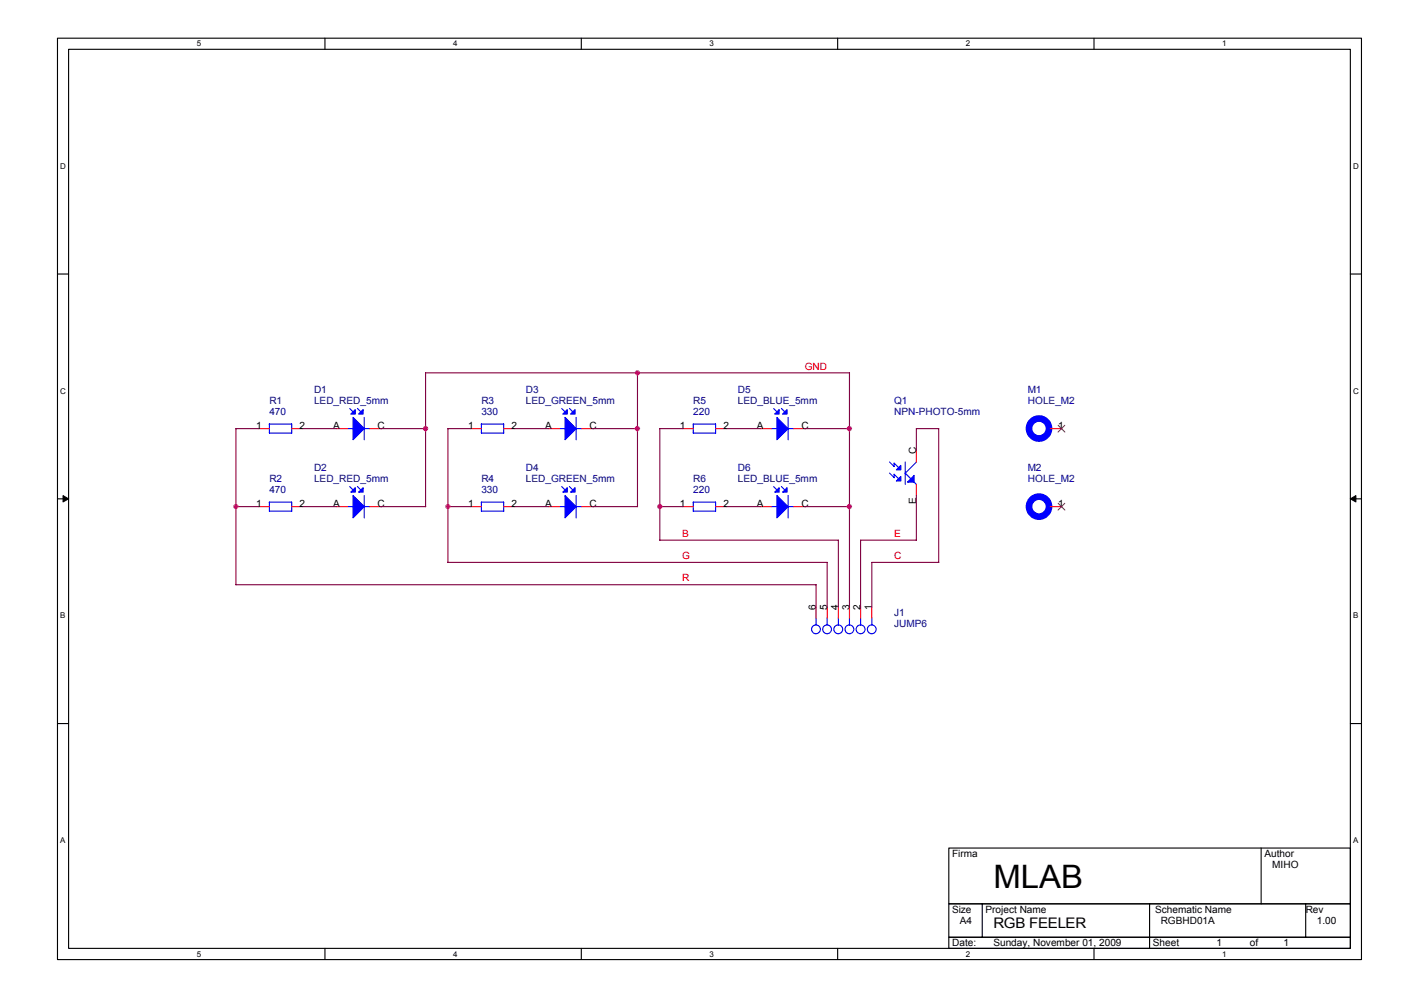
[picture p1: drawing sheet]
<svg xmlns="http://www.w3.org/2000/svg" width="297mm" height="210mm" viewBox="0 0 297 210" stroke-linecap="round" stroke-linejoin="round" font-family="sans-serif">
<path d="M12 8h273.2v193h-273.2zM14.4 10.3h268.5v188.4h-268.5z" fill="none" stroke="#000" stroke-width=".23"/>
<g fill="#fff">
<path d="M41.2 8.2h.9v1.9h-.9z"/>
<path d="M41.2 198.9h.9v1.9h-.9z"/>
</g>
<path d="M68.1 8v2.3M68.1 198.7v2.3" fill="none" stroke="#000" stroke-width=".23"/>
<g fill="#fff">
<path d="M94.9 8.2h.9v1.9h-.9z"/>
<path d="M94.9 198.9h.9v1.9h-.9z"/>
</g>
<path d="M121.8 8v2.3M121.8 198.7v2.3" fill="none" stroke="#000" stroke-width=".23"/>
<g fill="#fff">
<path d="M148.6 8.2h.9v1.9h-.9z"/>
<path d="M148.6 198.9h.9v1.9h-.9z"/>
</g>
<path d="M175.5 8v2.3M175.5 198.7v2.3" fill="none" stroke="#000" stroke-width=".23"/>
<g fill="#fff">
<path d="M202.3 8.2h.9v1.9h-.9z"/>
<path d="M202.3 198.9h.9v1.9h-.9z"/>
</g>
<path d="M229.2 8v2.3M229.2 198.7v2.3" fill="none" stroke="#000" stroke-width=".23"/>
<g fill="#fff">
<path d="M256 8.2h.9v1.9h-.9z"/>
<path d="M256 198.9h.9v1.9h-.9z"/>
<path d="M12.6 33.9h1.2v1.8h-1.2z"/>
<path d="M283.5 33.9h1.2v1.8h-1.2z"/>
<path d="M12.6 80.9h1.2v1.9h-1.2z"/>
<path d="M283.5 80.9h1.2v1.9h-1.2z"/>
</g>
<path d="M12 57.4h2.4M282.9 57.4h2.3" fill="none" stroke="#000" stroke-width=".23"/>
<g fill="#fff">
<path d="M12.6 128h1.2v1.9h-1.2z"/>
<path d="M283.5 128h1.1v1.9h-1.1z"/>
</g>
<path d="M12 104.5h2.4M282.9 104.5h2.3" fill="none" stroke="#000" stroke-width=".23"/>
<path d="M13.2 103.8l1.2 .7-1.2 .7zM282.9 104.5l1.1-.7v1.4z" fill="#000" stroke="#000" stroke-width=".21"/>
<g fill="#fff">
<path d="M12.6 175.1h1.2v1.9h-1.2z"/>
<path d="M283.4 175.1h1.2v1.9h-1.2z"/>
</g>
<path d="M12 151.6h2.4M282.9 151.6h2.3M198.8 177.7h84.1v11.6h-84.1zM264.2 177.7v11.7M198.8 189.3h84.1v7h-84.1zM198.8 196.3h84.1v2.4h-84.1zM205.8 189.3v7.1M240.8 189.3v9.4M273.5 189.3v7.1" fill="none" stroke="#000" stroke-width=".23"/>
<g fill="none" stroke="#00f" stroke-width="1.4">
<circle cx="217.7" cy="89.8" r="2.1"/>
<circle cx="217.7" cy="106.1" r="2.1"/>
</g>
<g fill="none" stroke="#00f" stroke-width=".23">
<path d="M56.4 88.8h4.7v1.9h-4.7zM72.8 89.8h1.2M73.3 85.6l.7 .7M74.9 85.6l.7 .7M76.3 89.8h1.2M76.3 87.4v4.7M100.8 88.8h4.7v1.9h-4.7zM117.2 89.8h1.2M117.7 85.6l.7 .7M119.3 85.6l.7 .7M120.7 89.8h1.2M120.7 87.4v4.7"/>
<path d="M149.9 90.7v-1.9h-4.7v1.9h4.7M161.6 89.8h1.2M162 85.6l.8 .7M163.7 85.6l.7 .7M165.1 89.8h1.2M165.1 87.4v4.7M186.3 99.1l1 1v-.7M186.3 96.8l1 .9M187.3 97l.9 1M187.3 99.3l.9 1M187.3 97v.7M189.6 99.1l1.2 1.2"/>
<path d="M189.6 96.8v4.7M192 96.8l-2.4 2.3M219.7 89.8h.3M56.4 105.2h4.7M56.4 105.2v1.9h4.7v-1.9M72.8 106.1h1.2M73.3 101.9l.7 .8M74.9 101.9l.7 .7M76.3 103.8v4.7M76.3 106.1h1.2M100.8 105.2h4.7M100.8 105.2v1.9h4.7v-1.9"/>
<path d="M117.2 106.1h1.2M117.7 101.9l.7 .8M119.3 101.9l.7 .7M120.7 106.1h1.2M120.7 103.8v4.7M145.2 105.2h4.7M145.2 105.2v1.9h4.7M149.9 105.2v1.9M161.6 106.1h1.2M162 101.9l.8 .8M163.7 101.9l.7 .7M165.1 106.1h1.2"/>
<path d="M165.1 103.8v4.7M191.5 101l.5 .5M219.7 106.1h.3M170.9 129.5v1.4M173.3 129.5v1.4M175.6 129.5v1.4M177.9 129.5v1.4M180.3 129.5v1.4M182.6 129.5v1.4"/>
<circle cx="170.9" cy="131.8" r=".92"/>
<circle cx="173.3" cy="131.8" r=".92"/>
<circle cx="175.6" cy="131.8" r=".93"/>
<circle cx="177.9" cy="131.8" r=".92"/>
<circle cx="180.3" cy="131.8" r=".93"/>
<circle cx="182.6" cy="131.8" r=".92"/>
</g>
<g fill="none" stroke="#f00" stroke-width=".23">
<path d="M54.1 89.8h2.3M61.1 89.8h2.3M70.5 89.8h2.3M77.5 89.8h2.3M98.5 89.8h2.3M105.5 89.8h2.3M114.8 89.8h2.4M121.9 89.8h2.3M142.9 89.8h2.3M149.9 89.8h2.3M159.3 89.8h2.3M166.3 89.8h2.3"/>
<path d="M192 94.4v2.4M220 89.8h2.4M54.1 106.1h2.3M61.1 106.1h2.3M70.5 106.1h2.3M77.5 106.1h2.3M98.5 106.1h2.3M105.5 106.1h2.3M114.8 106.1h2.4M121.9 106.1h2.3M142.9 106.1h2.3M149.9 106.1h2.3"/>
<path d="M159.3 106.1h2.3M166.3 106.1h2.3M192 101.5v2.3M220 106.1h2.4M170.9 127.2v2.3M173.3 127.2v2.3M175.6 127.2v2.3M177.9 127.2v2.3M180.3 127.2v2.3M182.6 127.2v2.3"/>
</g>
<path d="M221.7 89.1l1.4 1.4M223.1 89.1l-1.5 1.4M221.7 105.4l1.4 1.4M223.1 105.4l-1.5 1.4" fill="none" stroke="#804000" stroke-width=".21"/>
<g fill="#00f" stroke="#00f" stroke-width=".23">
<path d="M74 87.4l2.3 2.4-2.3 2.3z" fill-rule="evenodd"/>
<path d="M74 86.3l.4-.5v.9h-.9z" fill-rule="evenodd"/>
<path d="M75.6 86.3l.5-.5v.9h-1z" fill-rule="evenodd"/>
<path d="M118.4 87.4l2.3 2.4-2.3 2.3z" fill-rule="evenodd"/>
<path d="M118.4 86.3l.4-.5v.9h-.9z" fill-rule="evenodd"/>
<path d="M120.5 85.8v.9h-1z" fill-rule="evenodd"/>
<path d="M162.7 87.4l2.4 2.4-2.4 2.3z" fill-rule="evenodd"/>
<path d="M162.7 86.3l.5-.5v.9h-.9z" fill-rule="evenodd"/>
<path d="M164.4 86.3l.5-.5v.9h-1z" fill-rule="evenodd"/>
<path d="M74 103.8l2.3 2.3-2.3 2.4z" fill-rule="evenodd"/>
<path d="M74 102.6l.4-.4v.9h-.9z" fill-rule="evenodd"/>
<path d="M75.6 102.6l.5-.4v.9h-1z" fill-rule="evenodd"/>
<path d="M118.4 103.8l2.3 2.3-2.3 2.4z" fill-rule="evenodd"/>
<path d="M118.8 102.2v.9h-.9z" fill-rule="evenodd"/>
<path d="M120.5 102.2v.9h-1z" fill-rule="evenodd"/>
<path d="M162.7 103.8l2.4 2.3-2.4 2.4z" fill-rule="evenodd"/>
<path d="M162.7 102.6l.5-.4v.9h-.9z" fill-rule="evenodd"/>
<path d="M164.4 102.6l.5-.4v.9h-1z" fill-rule="evenodd"/>
<path d="M187.8 98.4l.9-.9v.9z" fill-rule="evenodd"/>
<path d="M187.8 100.8l.9-1v1z" fill-rule="evenodd"/>
<path d="M191.5 99.6v1.4h-1.4z" fill-rule="evenodd"/>
</g>
<g fill="none" stroke="#800040" stroke-width=".23">
<path d="M133.5 78.1l.1 28h-9.4M54.1 89.8h-4.7v32.7h121.6M63.4 89.8h7.1M79.8 89.8h9.4M98.5 89.8h-4.7v28h79.5v9.4M107.8 89.8h7.1M124.2 89.8h9.4M142.9 89.8h-4.7v23.4h37.4M152.2 89.8h7.1M168.6 89.8h9.4M192 94.5v-4.7h4.7l-.1 28h-14v9.4M49.4 106.1h4.7"/>
<path d="M63.4 106.1h7.1M79.8 106.1h9.4M89.2 106.2v-28.1h88.8l-.1 49.1M93.8 106.1h4.7M107.8 106.1h7.1M138.2 106.1h4.7M152.2 106.1h7.1M168.6 106.1h9.4M175.6 113.2v14M192 103.8v9.4M192 113.2h-11.7v14M170.9 122.5v4.7"/>
</g>
<g fill="#f0f" stroke="#f0f" stroke-width=".23">
<circle cx="89.1" cy="89.8" r=".46"/>
<circle cx="133.5" cy="78.1" r=".46"/>
<circle cx="133.5" cy="89.8" r=".46"/>
<circle cx="177.9" cy="89.8" r=".46"/>
<circle cx="177.9" cy="106.1" r=".46"/>
<circle cx="49.4" cy="106.1" r=".46"/>
<circle cx="93.8" cy="106.1" r=".46"/>
<circle cx="138.2" cy="106.1" r=".46"/>
</g>
<text font-size="6.8" x="208.1" y="186.1">MLAB</text>
<text font-size="3" x="208.1" y="194.4">RGB FEELER</text>
<g font-size="2.1" fill="#f00">
<text x="168.6" y="77.4">GND</text>
<text x="142.9" y="112.5">B</text>
<text x="187.3" y="112.5">E</text>
<text x="142.9" y="117.1">G</text>
<text x="187.3" y="117.1">C</text>
<text x="142.9" y="121.8">R</text>
</g>
<g font-size="2.1" fill="#000080">
<text x="65.8" y="82.3">D1</text>
<text x="110.2" y="82.3">D3</text>
<text x="154.6" y="82.3">D5</text>
<text x="215.3" y="82.3">M1</text>
<text x="56.4" y="84.6">R1</text>
<text x="56.4" y="87">470</text>
<text x="65.8" y="84.6">LED_RED_5mm</text>
<text x="100.8" y="84.6">R3</text>
<text x="100.8" y="87">330</text>
<text x="110.2" y="84.6">LED_GREEN_5mm</text>
<text x="145.2" y="84.6">R5</text>
<text x="145.2" y="87">220</text>
<text x="154.6" y="84.6">LED_BLUE_5mm</text>
<text x="187.3" y="84.6">Q1</text>
<text x="187.3" y="87">NPN-PHOTO-5mm</text>
<text x="215.3" y="84.6">HOLE_M2</text>
<text x="56.4" y="101">R2</text>
<text x="65.8" y="98.7">D2</text>
<text x="65.8" y="101">LED_RED_5mm</text>
<text x="100.8" y="101">R4</text>
<text x="110.2" y="98.7">D4</text>
<text x="110.2" y="101">LED_GREEN_5mm</text>
<text x="145.2" y="101">R6</text>
<text x="154.6" y="98.7">D6</text>
<text x="154.6" y="101">LED_BLUE_5mm</text>
<text x="215.3" y="98.7">M2</text>
<text x="215.3" y="101">HOLE_M2</text>
<text x="56.4" y="103.4">470</text>
<text x="100.8" y="103.4">330</text>
<text x="145.2" y="103.4">220</text>
<text x="187.3" y="129.1">J1</text>
<text x="187.3" y="131.4">JUMP6</text>
</g>
<g font-size="2.1">
<text x="53.6" y="89.8">1</text>
<text x="62.7" y="89.8">2</text>
<text x="69.8" y="89.8">A</text>
<text x="79.1" y="89.8">C</text>
<text x="98" y="89.8">1</text>
<text x="107.1" y="89.8">2</text>
<text x="114.2" y="89.8">A</text>
<text x="123.5" y="89.8">C</text>
<text x="142.4" y="89.8">1</text>
<text x="151.5" y="89.8">2</text>
<text x="158.6" y="89.8">A</text>
<text x="167.9" y="89.8">C</text>
<text x="221.6" y="89.8">1</text>
<text x="191.9" y="95.2" transform="rotate(-90 191.9 95.2)">C</text>
<text x="53.6" y="106.1">1</text>
<text x="62.7" y="106.1">2</text>
<text x="69.8" y="106.1">A</text>
<text x="79.1" y="106.1">C</text>
<text x="98" y="106.1">1</text>
<text x="107.1" y="106.1">2</text>
<text x="114.2" y="106.1">A</text>
<text x="123.5" y="106.1">C</text>
<text x="142.4" y="106.1">1</text>
<text x="151.5" y="106.1">2</text>
<text x="158.6" y="106.1">A</text>
<text x="167.9" y="106.1">C</text>
<text x="191.9" y="105.5" transform="rotate(-90 191.9 105.5)">E</text>
<text x="221.6" y="106.1">1</text>
<text x="170.9" y="127.9" transform="rotate(-90 170.9 127.9)">6</text>
<text x="173.2" y="127.9" transform="rotate(-90 173.2 127.9)">5</text>
<text x="175.6" y="127.9" transform="rotate(-90 175.6 127.9)">4</text>
<text x="177.9" y="127.9" transform="rotate(-90 177.9 127.9)">3</text>
<text x="180.3" y="127.9" transform="rotate(-90 180.3 127.9)">2</text>
<text x="182.6" y="127.9" transform="rotate(-90 182.6 127.9)">1</text>
<text x="199.5" y="179.5">Firma</text>
<text x="264.9" y="179.5">Author</text>
<text x="266.5" y="181.9">MIHO</text>
<text x="199.5" y="191.2">Size</text>
<text x="206.5" y="191.2">Project Name</text>
<text x="242" y="191.2">Schematic Name</text>
<text x="273.5" y="191.2">Rev</text>
<text x="201.1" y="193.5">A4</text>
<text x="243.1" y="193.5">RGBHD01A</text>
<text x="275.9" y="193.5">1.00</text>
<text x="199.5" y="198.2">Date:</text>
<text x="208.1" y="198.2">Sunday, November 01, 2009</text>
<text x="241.5" y="198.2">Sheet</text>
<text x="254.8" y="198.2">1</text>
<text x="261.8" y="198.2">of</text>
<text x="268.9" y="198.2">1</text>
</g>
<g font-size="1.7">
<text x="41.2" y="9.7">5</text>
<text x="94.9" y="9.7">4</text>
<text x="148.6" y="9.7">3</text>
<text x="202.3" y="9.7">2</text>
<text x="256" y="9.7">1</text>
<text x="12.6" y="35.4">D</text>
<text x="283.5" y="35.4">D</text>
<text x="12.6" y="82.4">C</text>
<text x="283.5" y="82.4">C</text>
<text x="12.6" y="129.5">B</text>
<text x="283.5" y="129.5">B</text>
<text x="12.6" y="176.6">A</text>
<text x="283.5" y="176.6">A</text>
<text x="41.2" y="200.4">5</text>
<text x="94.9" y="200.4">4</text>
<text x="148.6" y="200.4">3</text>
<text x="202.3" y="200.4">2</text>
<text x="256" y="200.4">1</text>
</g>
</svg>
